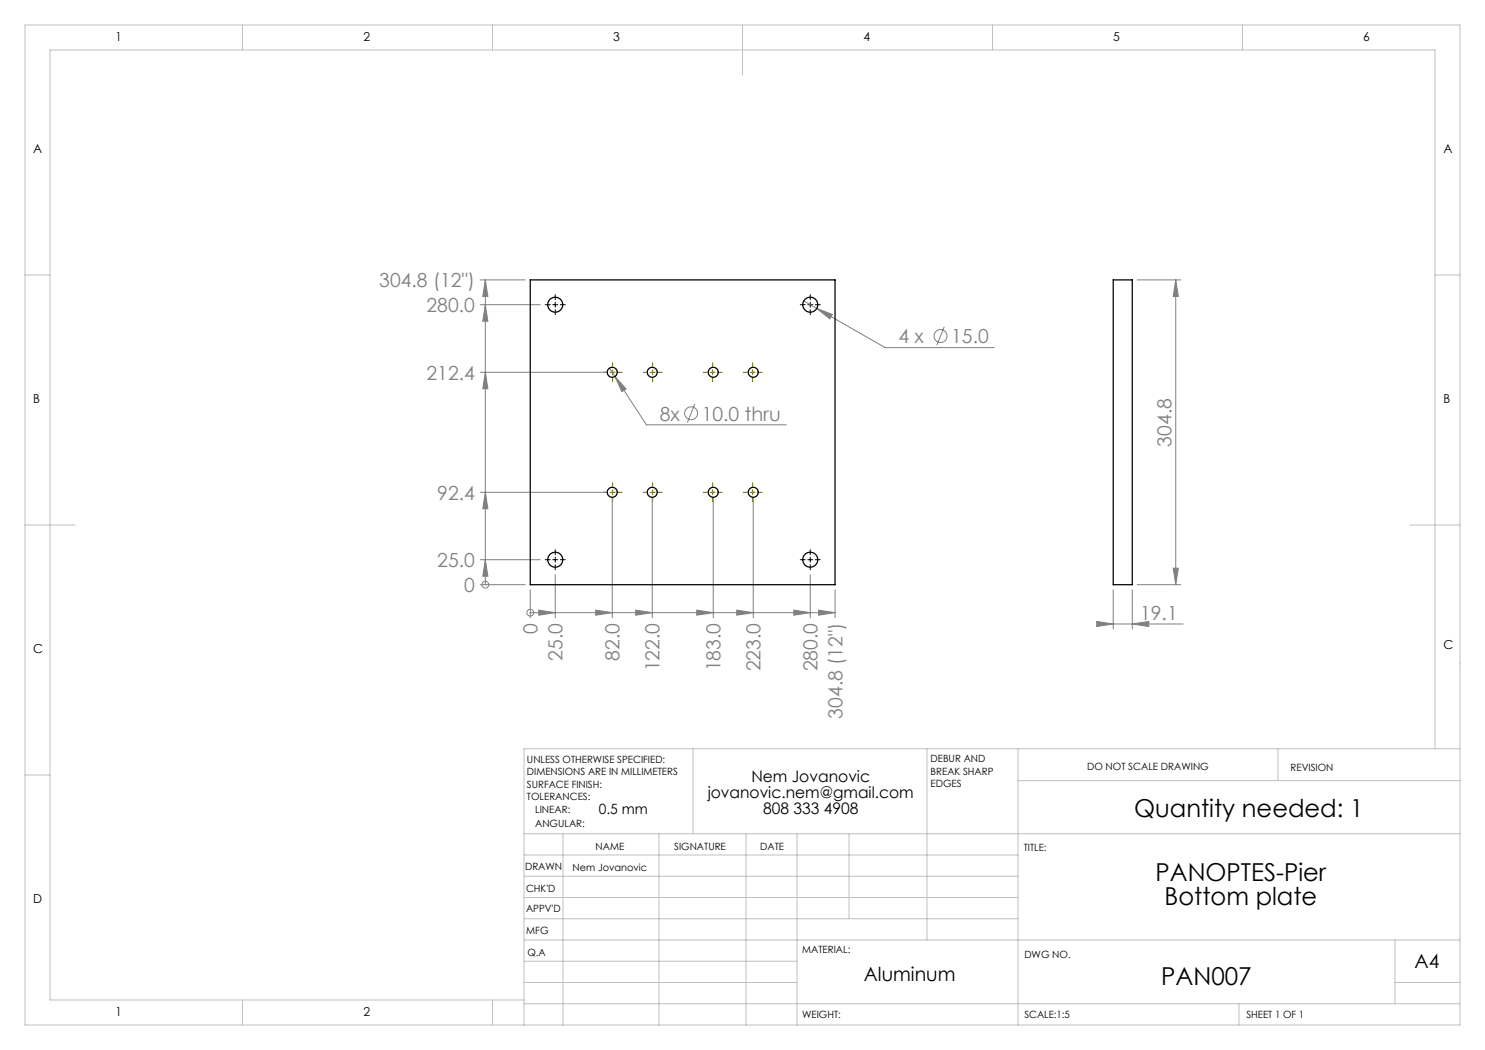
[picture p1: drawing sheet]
<svg xmlns="http://www.w3.org/2000/svg" width="297mm" height="210mm" viewBox="0 0 297 210" stroke-linecap="round" stroke-linejoin="round" font-family="sans-serif">
<g fill="none" stroke="#808080" stroke-width=".2">
<path d="M96 56h9M97.1 56v60.9M97.1 56l.5 3.3h-1zM227.5 56h8.6M235.1 56l.6 3.3h-1.1zM235.1 56v60.9M96 74.5h25.4M96 60.9h12.1M97.1 74.5l.5 3.3h-1zM97.1 60.9l.5 3.3h-1zM121.9 73.6l7.4 11.4h27.9M123 75.3l2.2 2.5-.8 .5z"/>
<path d="M160.7 60.2l16.3 9.3h21.8M163.4 61.7l3.1 1.2-.5 .9zM188.8 65.4l-1.4 3.7M96 98.5h25.4M97.1 98.5l.5 3.3h-1zM122.4 99.5v24M130.4 99.5v24M139 80.8l-1.5 3.7M142.6 99.5v24M150.6 99.5v24M96 116.9h9M96 111.9h12.1"/>
<path d="M97.1 111.9l.5 3.3h-1zM97.1 116.9h.1M106.1 117.9v5.6M111 114.9v8.6M162 114.9v8.6M167 117.9v5.6M222.6 117.9v7.9M226.5 117.9v7.9M227.5 116.9h8.6M234.6 113.6h1.1l-.6 3.3zM106.1 122.5h.1M106.1 122.5h60.9"/>
<path d="M107.7 122l3.3 .5-3.3 .5zM119.1 122l3.3 .5-3.3 .5zM127.1 122l3.3 .5-3.3 .5zM139.3 122l3.3 .5-3.3 .5zM147.3 122l3.3 .5-3.3 .5zM158.7 122l3.3 .5-3.3 .5zM163.7 122l3.3 .5-3.3 .5zM219.3 124.3l3.3 .5-3.3 .5zM219.6 124.8h17M226.5 124.8l3.3-.5v1z"/>
<circle cx="188.1" cy="67.2" r="1.29"/>
<circle cx="138.2" cy="82.7" r="1.29"/>
<circle cx="97.1" cy="116.9" r=".68"/>
<circle cx="106" cy="122.5" r=".68"/>
</g>
<g fill="none" stroke="#000" stroke-width=".2" stroke-dasharray="15.2 1.3 1.3 1.3">
<path d="M111.1 59.9v-1M162 59.9v-1M110.1 60.9h-1.1M111.1 61.9v1M112 60.9h1.1M161.1 60.9h-1.1M162 61.9v1M163.1 60.9h1M110.1 111.9h-1.1M111.1 110.9v-1M111.1 112.9v1M112 111.9h1.1"/>
<path d="M161.1 111.9h-1.1M162 110.9v-1M162 112.9v1M163.1 111.9h1"/>
</g>
<path d="M110.6 60.9h.9M111 60.4v1M161.6 60.9h.9M162 60.4v1M110.6 111.9h.9M111 111.4v1M161.6 111.9h.9M162 111.4v1" fill="none" stroke="#000" stroke-width=".2"/>
<g fill="none" stroke="#808000" stroke-width=".2" stroke-dasharray="15.2 1.3 1.3 1.3">
<path d="M121.5 74.5h-.9M122.5 73.5v-.9M122.5 75.5v.9M123.5 74.5h.9M129.5 74.5h-.9M130.5 73.5v-.9M130.5 75.5v.9M131.5 74.5h.9M141.5 74.5h-.9M142.5 73.5v-.9M142.5 75.5v.9M143.5 74.5h.9"/>
<path d="M149.5 74.5h-.9M150.5 73.5v-.9M150.5 75.5v.9M151.5 74.5h.9M121.5 98.5h-.9M122.5 97.5v-.9M122.5 99.5v.9M123.5 98.5h.9M129.5 98.5h-.9M130.5 97.5v-.9M130.5 99.5v.9M131.5 98.5h.9"/>
<path d="M141.5 98.5h-.9M142.5 97.5v-.9M142.5 99.5v.9M143.5 98.5h.9M149.5 98.5h-.9M150.5 97.5v-.9M150.5 99.5v.9M151.5 98.5h.9"/>
</g>
<g fill="none" stroke="#808000" stroke-width=".2">
<path d="M122 74.5h1M122.5 74v1M130 74.5h1M130.5 74v1M142 74.5h1M142.5 74v1M150 74.5h1M150.5 74v1M122 98.5h1M122.5 98v1M130 98.5h1M130.5 98v1"/>
<path d="M142 98.5h1M142.5 98v1M150 98.5h1M150.5 98v1"/>
</g>
<g fill="none" stroke="#c0c0c0" stroke-width=".2">
<path d="M5 5h287v200h-287zM48.5 5v5M98.5 5v5M148.5 5v10M198.5 5v5M248.5 5v5M5 55h5M287 55h5M5 105h10M282 105h10M5 155h5M138.6 149.8v17"/>
<path d="M185.4 149.8v38.2M203.6 149.8v55.2M203.6 156.1h88.4M255.6 149.8v6.3M287 149.8v-139.8h-277v190h94.8M292 149.8h-187.2v55.2M104.8 166.8h187.2M104.8 179.5h98.8M104.8 175.3h98.8M104.8 171h98.8M112.6 166.8v38.2M131.8 166.8v38.2"/>
<path d="M149.2 166.8v38.2M159.4 166.8v38.2M169.8 166.8v17M104.8 183.8h98.8M104.8 196.5h54.6M104.8 192.3h54.6M104.8 188h187.2M279 196.5h13M279 188v12.8M48.5 200v5M98.5 200v5M104.8 200.8h187.2"/>
<path d="M247.8 200.8v4.2"/>
</g>
<g fill="#808080">
<path d="M97.1 111.9l.5 3.3h-1zM97.1 98.5l.5 3.3h-1zM97.1 74.5l.5 3.3h-1zM97.1 60.9l.5 3.3h-1zM97.1 56l.5 3.3h-1z"/>
<path d="M107.7 122l3.4 .5-3.4 .5zM119.1 122l3.4 .5-3.4 .5zM127.1 122l3.3 .5-3.3 .5zM139.3 122l3.4 .5-3.4 .5zM147.3 122l3.4 .5-3.4 .5zM158.7 122l3.4 .5-3.4 .5zM163.7 122l3.3 .5-3.3 .5z"/>
<path d="M226.5 124.8l3.3-.5v1zM219.3 124.3l3.3 .5-3.3 .5z"/>
<path d="M163.4 61.7l2.6 2.1 .5-.9zM123 75.3l1.4 3 .8-.5z"/>
<path d="M234.6 113.6h1.1l-.6 3.3zM235.1 56l.6 3.3h-1.1z"/>
</g>
<g fill="none" stroke="#000" stroke-width=".25">
<path d="M106.1 56h60.9v60.9h-60.9zM222.6 56h3.9v60.9h-3.9z"/>
<circle cx="111" cy="60.9" r="1.5"/>
<circle cx="122.5" cy="74.5" r="1"/>
<circle cx="130.5" cy="74.5" r="1"/>
<circle cx="142.6" cy="74.5" r="1"/>
<circle cx="150.7" cy="74.5" r="1"/>
<circle cx="162" cy="60.9" r="1.5"/>
<circle cx="122.5" cy="98.5" r="1"/>
<circle cx="130.5" cy="98.5" r="1"/>
<circle cx="142.6" cy="98.5" r="1"/>
<circle cx="150.7" cy="98.5" r="1"/>
<circle cx="111.1" cy="111.9" r="1.5"/>
<circle cx="162.1" cy="111.9" r="1.5"/>
</g>
<g font-size="4.9">
<text x="226.8" y="163.3">Quantity needed: 1</text>
<text x="231.1" y="176.1">PANOPTES-Pier</text>
<text x="232.9" y="181.1">Bottom plate</text>
<text x="232.2" y="196.9">PAN007</text>
</g>
<g font-size="3.9" fill="#808080">
<text x="75.9" y="57.5">304.8 (12&quot;)</text>
<text x="85.3" y="62.4">280.0</text>
<text x="179.7" y="68.7">4 x</text>
<text x="190.2" y="68.7">15.0</text>
<text x="85.3" y="75.9">212.4</text>
<text x="132" y="84.1">8x</text>
<text x="140.4" y="84.1">10.0 thru</text>
<text x="234.3" y="89.3" transform="rotate(-90 234.3 89.3)">304.8</text>
<text x="87.5" y="99.9">92.4</text>
<text x="87.5" y="113.4">25.0</text>
<text x="92.8" y="118.4">0</text>
<text x="228" y="124">19.1</text>
<text x="107.5" y="126.8" transform="rotate(-90 107.5 126.8)">0</text>
<text x="112.5" y="132.1" transform="rotate(-90 112.5 132.1)">25.0</text>
<text x="123.9" y="132.1" transform="rotate(-90 123.9 132.1)">82.0</text>
<text x="131.9" y="134.3" transform="rotate(-90 131.9 134.3)">122.0</text>
<text x="144.1" y="134.3" transform="rotate(-90 144.1 134.3)">183.0</text>
<text x="152.1" y="134.3" transform="rotate(-90 152.1 134.3)">223.0</text>
<text x="163.5" y="134.3" transform="rotate(-90 163.5 134.3)">280.0</text>
<text x="168.5" y="143.7" transform="rotate(-90 168.5 143.7)">304.8 (12&quot;)</text>
</g>
<g font-size="3.9">
<text x="172.8" y="196.1">Aluminum</text>
<text x="282.9" y="193.6">A4</text>
</g>
<g font-size="3.2">
<text x="141.5" y="159.5">jovanovic.nem@gmail.com</text>
<text x="150.3" y="156.4">Nem Jovanovic</text>
<text x="152.6" y="162.7">808 333 4908</text>
</g>
<text font-size="2.8" x="119.8" y="162.7">0.5 mm</text>
<g font-size="2.5">
<text x="23.1" y="8.2">1</text>
<text x="72.7" y="8.2">2</text>
<text x="122.7" y="8.2">3</text>
<text x="172.7" y="8.2">4</text>
<text x="222.7" y="8.2">5</text>
<text x="272.7" y="8.2">6</text>
<text x="6.7" y="30.7">A</text>
<text x="288.7" y="30.7">A</text>
<text x="6.7" y="80.7">B</text>
<text x="288.7" y="80.7">B</text>
<text x="6.7" y="130.7">C</text>
<text x="288.7" y="129.7">C</text>
<text x="6.7" y="180.7">D</text>
<text x="23.1" y="203.2">1</text>
<text x="72.7" y="203.2">2</text>
</g>
<g font-size="2">
<text x="105.4" y="152.6">UNLESS OTHERWISE SPECIFIED:</text>
<text x="105.4" y="155.1">DIMENSIONS ARE IN MILLIMETERS</text>
<text x="186.1" y="152.5">DEBUR AND</text>
<text x="186.1" y="155">BREAK SHARP</text>
<text x="217.4" y="154">DO NOT SCALE DRAWING</text>
<text x="258.1" y="154.2">REVISION</text>
<text x="105.4" y="157.6">SURFACE FINISH:</text>
<text x="105.4" y="160.1">TOLERANCES:</text>
<text x="186.1" y="157.5">EDGES</text>
<text x="107" y="165.4">ANGULAR:</text>
<text x="107" y="162.7">LINEAR:</text>
<text x="119.1" y="170">NAME</text>
<text x="134.8" y="169.9">SIGNATURE</text>
<text x="152" y="169.9">DATE</text>
<text x="204.8" y="170.2">TITLE:</text>
<text x="105" y="174.1">DRAWN</text>
<text x="105.2" y="178.3">CHK'D</text>
<text x="114.5" y="174.1">Nem Jovanovic</text>
<text x="105.2" y="182.4">APPV'D</text>
<text x="105.3" y="186.8">MFG</text>
<text x="105.5" y="191.1">Q.A</text>
<text x="160.4" y="190.5">MATERIAL:</text>
<text x="204.9" y="191.6">DWG NO.</text>
<text x="160.4" y="203.5">WEIGHT:</text>
<text x="204.9" y="203.6">SCALE:1:5</text>
<text x="249.3" y="203.6">SHEET 1 OF 1</text>
</g>
</svg>
